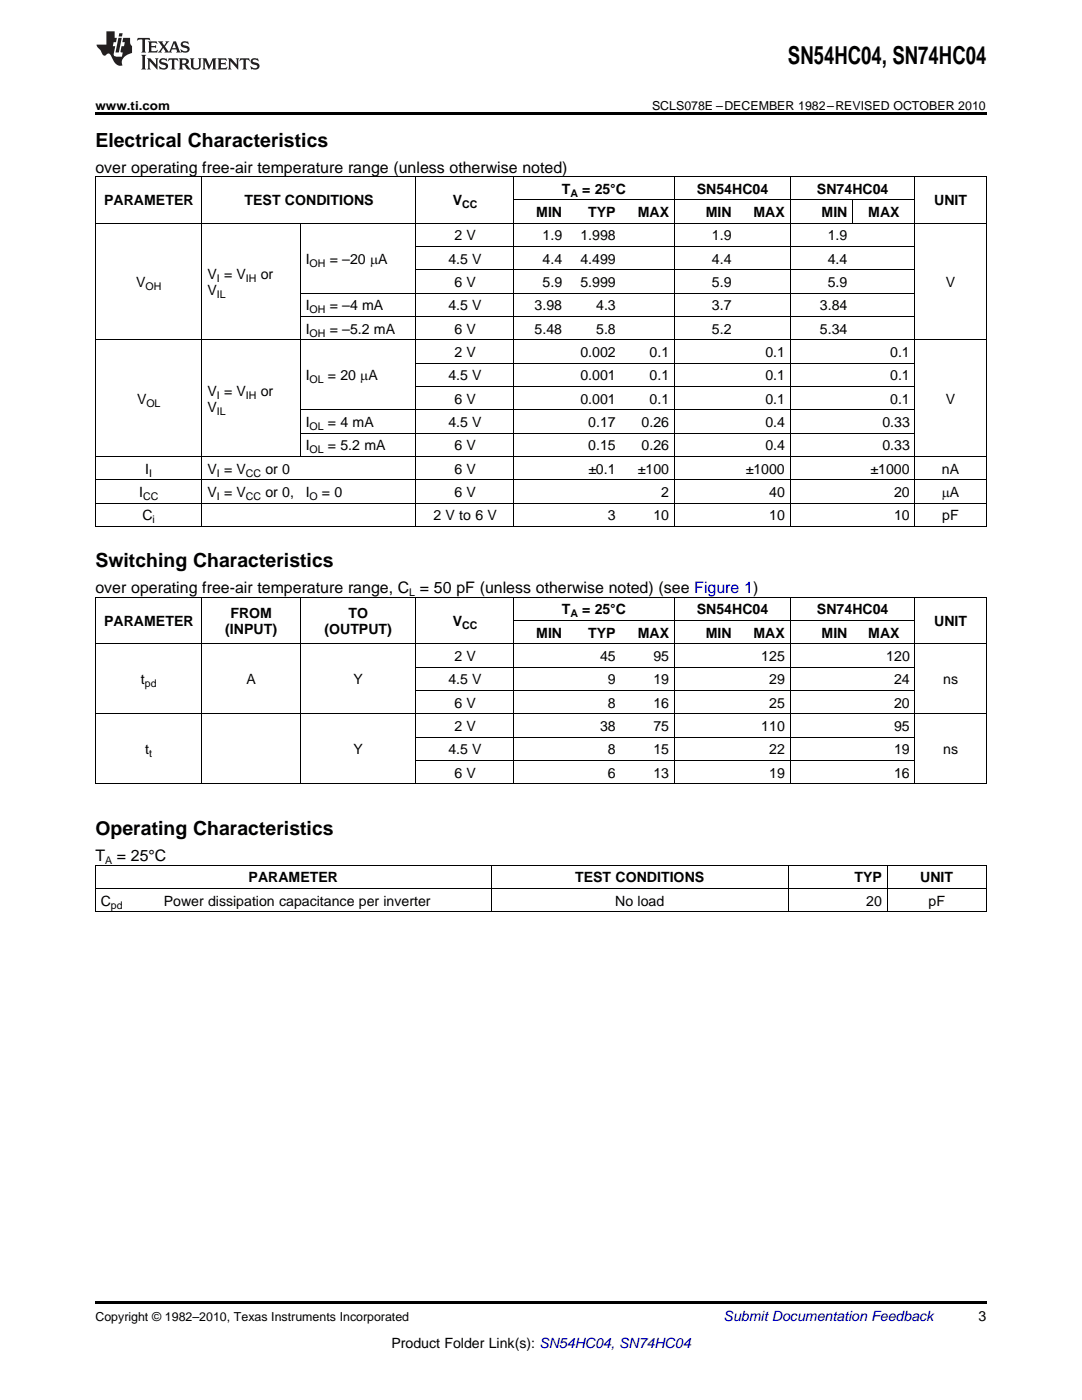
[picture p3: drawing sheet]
<svg xmlns="http://www.w3.org/2000/svg" width="216mm" height="279mm" viewBox="0 0 216 279" stroke-linecap="round" stroke-linejoin="round" font-family="sans-serif">
<g fill="#231f20">
<path d="M27.5 7.6l-.1 .5 .4-.2h.6v.1v2.1l-.2 .4h1l-.3-.4v-2.1l.1-.1h.5l.5 .2-.2-.5zM29.5 8.3l.2 .3v1.5l-.2 .4h1.8l.2-.6a1.04 1.04 0 0 1-1.3 .2v-.7h.6l.3 .2v-.6l-.3 .2h-.6v-.6l.8-.1 .4 .3-.2-.5zM31.5 8.3l.9 1.1-.9 1.1h.8l-.2-.2 .5-.7 .4 .7-.2 .2h1.5l-.1-.2 .1-.4h.9l.1 .4-.2 .2h1l-.3-.3-.7-1.9h-.5l-.9 2-.8-1 .9-1h-.8l.1 .3-.3 .5-.4-.6 .2-.2zM34.7 8.6l.4 1h-.7zM36.3 8.4a.63 .63 0 0 0-.2 .7 .63 .63 0 0 0 .6 .4l.6 .2 .1 .2a.75 .75 0 0 1-.7 .4 .75 .75 0 0 1-.6-.5l.1 .7 .1-.1a1.11 1.11 0 0 0 1.5-.6 1.13 1.13 0 0 0-1.2-.8l-.1-.4a1.04 1.04 0 0 1 1.2 .2l-.2-.5-.1 .1-.5-.2zM28.2 10.9l.2 .4v2.2l-.2 .4h1l-.3-.4v-2.2l.3-.4zM29.3 11.6l.3 .4v1.5l-.3 .4h.8l-.2-.4v-1.3l1.5 1.7v-1.9l.2-.4h-.7l.2 .4v.9l-1.1-1.3zM32 11.8a.62 .62 0 0 0-.2 .7 .62 .62 0 0 0 .6 .4l.6 .1 .1 .3a.76 .76 0 0 1-.7 .3 .76 .76 0 0 1-.6-.4l.1 .7 .1-.1a1.11 1.11 0 0 0 1.5-.6 1.13 1.13 0 0 0-1.2-.8l-.1-.4a1.04 1.04 0 0 1 1.2 .2l-.2-.6-.1 .1-.5-.1zM33.7 11.6l-.2 .6a.61 .61 0 0 1 .8-.3v1.6l-.2 .4h.9l-.2-.4v-1.6a.63 .63 0 0 1 .8 .3l-.2-.6zM35.6 11.6l.3 .4v1.5l-.3 .4h1l-.2-.2v-.8l.5 .2a.76 .76 0 0 0 1.2 .7l-1-1a.58 .58 0 0 0 .6-.5 .58 .58 0 0 0-.5-.6zM36.4 11.9h.1a.45 .45 0 0 1 .5 .1 .45 .45 0 0 1 .1 .5l-.7 .2zM37.9 11.6l.2 .2a2.17 2.17 0 0 0 .3 1.9 .99 .99 0 0 0 1.6-.6v-1.1l.2-.4h-.7l.2 .2a1.92 1.92 0 0 1-.2 1.8 .6 .6 0 0 1-.9-.5v-1.1l.2-.4zM40.4 11.6l.2 .4v1.5l-.2 .4h.7l-.2-.4v-1.4l.8 1.8 .8-1.8v1.4l-.2 .4h.9l-.2-.4v-1.5l.2-.4h-.8l-.6 1.5-.6-1.5zM43.4 11.6l.2 .4v1.5l-.2 .4h1.8l.2-.6a1.04 1.04 0 0 1-1.3 .1v-.6h.5l.4 .2v-.6l-.4 .2h-.5v-.7h.8l.3 .3-.1-.6zM45.5 11.6l.2 .4v1.5l-.2 .4h.7l-.2-.4v-1.3l1.5 1.7v-1.9l.2-.4h-.7l.2 .4v.9l-1.1-1.3zM47.9 11.6l-.1 .6a.61 .61 0 0 1 .8-.3v1.6l-.3 .4h1l-.3-.4 .1-1.6a.63 .63 0 0 1 .7 .3l-.1-.6zM50.2 11.8a.62 .62 0 0 0-.2 .7 .62 .62 0 0 0 .6 .4l.6 .1 .2 .3a.76 .76 0 0 1-.8 .3 .76 .76 0 0 1-.6-.4l.1 .7 .2-.1a1.11 1.11 0 0 0 1.5-.6 1.13 1.13 0 0 0-1.3-.8l-.1-.4a1.04 1.04 0 0 1 1.2 .2l-.1-.6-.2 .1-.5-.1z"/>
<path d="M21.2 6.3v2.6h-1.9l.1 .4 .7 .9a.91 .91 0 0 0 1 .8 .56 .56 0 0 1 .5-.3 .56 .56 0 0 1 .5 .3l.4 .8a1.53 1.53 0 0 0 1.9 1.2 1.54 1.54 0 0 1 1-2.1l.9-.3v-1.4a1.52 1.52 0 0 1-.3-1.6h-1.4l-.2 .8h.5l-.2 .8h-.4l-.2 1v.2l.4 .1-.2 .8a1.93 1.93 0 0 1-1.6-.3l.3-1.8h-.5l.2-.8h.4l.2-.8h-.4v-1.3zM23.6 7.6l-.6 2.9h.7l.6-2.9zM23.8 6.6l-.1 .7h.6l.2-.7z"/>
</g>
<path d="M19 22.5h177.8v.5h-177.8zM19 259.7h177.8v.5h-177.8z" fill="#000"/>
<g fill="none" stroke="#000" stroke-width=".2">
<path d="M19 35.2h177.8M19.1 35.3v69.8M40.3 35.3v69.8M83 35.3v69.8M102.5 35.3v69.8M102.6 39.9h80M134.6 35.3v69.8M157.7 35.3v69.8M170.1 39.9v4.7M182.5 35.3v69.8M196.8 35.3v69.8M19 44.5h177.8"/>
<path d="M59.9 44.6v46.6M59.9 58.5h122.7M83 53.9h99.6M83 49.2h99.6M19 67.8h177.8M59.9 63.2h122.7M83 77.1h99.6M83 72.5h99.6M19 95.8h177.8M19 91.1h177.8M59.9 86.4h122.7M59.9 81.8h122.7"/>
<path d="M19 119.2h177.8M19 105.1h177.8M19 100.4h177.8M19.1 119.2v37.3M40.3 119.2v37.3M59.9 119.2v37.3M83 119.2v37.3M102.5 119.2v37.3M134.6 119.2v37.3M157.7 119.2v37.3M182.5 119.2v37.3M196.8 119.2v37.3"/>
<path d="M19 128.5h177.8M83 137.8h99.6M83 133.2h99.6M102.6 123.8h80M19 156.4h177.8M19 142.5h177.8M83 151.8h99.6M83 147.1h99.6M19 177.3h177.8M19 172.7h177.8M19.1 172.7v9.3M98 172.7v9.3"/>
<path d="M157.3 172.7v9.3M177 172.7v9.3M196.8 172.7v9.3M19 182h177.8"/>
</g>
<text font-size="4.9" x="157.2" y="12.8">SN54HC04, SN74HC04</text>
<g font-size="3.9">
<text x="19" y="29.3">Electrical Characteristics</text>
<text x="19" y="113.2">Switching Characteristics</text>
<text x="19" y="166.7">Operating Characteristics</text>
</g>
<g font-size="3.2">
<text x="19" y="34.4">over operating free-air temperature range (unless otherwise noted)</text>
<text x="19" y="118.4">over operating free-air temperature range, C = 50 pF (unless otherwise noted) (see Figure 1)</text>
<text x="19" y="171.9">T</text>
<text x="23.3" y="171.9">= 25°C</text>
</g>
<g font-size="2.8">
<text x="20.8" y="41">PARAMETER</text>
<text x="48.8" y="41">TEST CONDITIONS</text>
<text x="90.3" y="41">V</text>
<text x="112.1" y="38.7">T</text>
<text x="116.2" y="38.7">= 25°C</text>
<text x="139" y="38.7">SN54HC04</text>
<text x="163" y="38.7">SN74HC04</text>
<text x="186.4" y="41">UNIT</text>
<text x="90.7" y="48">2 V</text>
<text x="107" y="43.3">MIN</text>
<text x="108.3" y="48">1.9</text>
<text x="115.8" y="48">1.998</text>
<text x="117.4" y="43.3">TYP</text>
<text x="127.2" y="43.3">MAX</text>
<text x="140.8" y="43.3">MIN</text>
<text x="142.1" y="48">1.9</text>
<text x="150.4" y="43.3">MAX</text>
<text x="163.9" y="43.3">MIN</text>
<text x="165.2" y="48">1.9</text>
<text x="173.2" y="43.3">MAX</text>
<text x="61" y="52.6">I</text>
<text x="65.8" y="52.6">= –20 mA</text>
<text x="89.5" y="52.6">4.5 V</text>
<text x="108.3" y="52.6">4.4</text>
<text x="115.8" y="52.6">4.499</text>
<text x="142.1" y="52.6">4.4</text>
<text x="165.2" y="52.6">4.4</text>
<text x="27.2" y="57.3">V</text>
<text x="41.4" y="55.7">V = V</text>
<text x="41.4" y="58.9">V</text>
<text x="52" y="55.7">or</text>
<text x="90.7" y="57.3">6 V</text>
<text x="108.3" y="57.3">5.9</text>
<text x="115.8" y="57.3">5.999</text>
<text x="142.1" y="57.3">5.9</text>
<text x="165.2" y="57.3">5.9</text>
<text x="188.7" y="57.3">V</text>
<text x="61" y="61.9">I</text>
<text x="65.8" y="61.9">= –4 mA</text>
<text x="89.5" y="61.9">4.5 V</text>
<text x="106.7" y="61.9">3.98</text>
<text x="119" y="61.9">4.3</text>
<text x="142.1" y="61.9">3.7</text>
<text x="163.6" y="61.9">3.84</text>
<text x="61" y="66.6">I</text>
<text x="65.8" y="66.6">= –5.2 mA</text>
<text x="90.7" y="66.6">6 V</text>
<text x="90.7" y="71.3">2 V</text>
<text x="106.7" y="66.6">5.48</text>
<text x="115.8" y="71.3">0.002</text>
<text x="119" y="66.6">5.8</text>
<text x="129.6" y="71.3">0.1</text>
<text x="142.1" y="66.6">5.2</text>
<text x="152.7" y="71.3">0.1</text>
<text x="163.6" y="66.6">5.34</text>
<text x="177.6" y="71.3">0.1</text>
<text x="61" y="75.9">I</text>
<text x="65.4" y="75.9">= 20 mA</text>
<text x="89.5" y="75.9">4.5 V</text>
<text x="115.8" y="75.9">0.001</text>
<text x="129.6" y="75.9">0.1</text>
<text x="152.7" y="75.9">0.1</text>
<text x="177.6" y="75.9">0.1</text>
<text x="27.3" y="80.6">V</text>
<text x="41.4" y="79">V = V</text>
<text x="41.4" y="82.2">V</text>
<text x="52" y="79">or</text>
<text x="90.7" y="80.6">6 V</text>
<text x="115.8" y="80.6">0.001</text>
<text x="129.6" y="80.6">0.1</text>
<text x="152.7" y="80.6">0.1</text>
<text x="177.6" y="80.6">0.1</text>
<text x="188.7" y="80.6">V</text>
<text x="61" y="85.2">I</text>
<text x="61" y="89.9">I</text>
<text x="65.4" y="85.2">= 4 mA</text>
<text x="65.4" y="89.9">= 5.2 mA</text>
<text x="89.5" y="85.2">4.5 V</text>
<text x="90.7" y="89.9">6 V</text>
<text x="117.4" y="85.2">0.17</text>
<text x="117.4" y="89.9">0.15</text>
<text x="128" y="85.2">0.26</text>
<text x="128" y="89.9">0.26</text>
<text x="152.7" y="85.2">0.4</text>
<text x="152.7" y="89.9">0.4</text>
<text x="176.1" y="85.2">0.33</text>
<text x="176.1" y="89.9">0.33</text>
<text x="29" y="94.5">I</text>
<text x="41.4" y="94.5">V = V</text>
<text x="53" y="94.5">or 0</text>
<text x="90.7" y="94.5">6 V</text>
<text x="117.4" y="94.5">±0.1</text>
<text x="127.3" y="94.5">±100</text>
<text x="148.8" y="94.5">±1000</text>
<text x="173.7" y="94.5">±1000</text>
<text x="188" y="94.5">nA</text>
<text x="27.8" y="99.2">I</text>
<text x="41.4" y="99.2">V = V</text>
<text x="53" y="99.2">or 0,</text>
<text x="61" y="99.2">I</text>
<text x="64.2" y="99.2">= 0</text>
<text x="90.7" y="99.2">6 V</text>
<text x="131.9" y="99.2">2</text>
<text x="153.5" y="99.2">40</text>
<text x="178.4" y="99.2">20</text>
<text x="187.9" y="99.2">mA</text>
<text x="28.4" y="103.9">C</text>
<text x="86.5" y="103.9">2 V to 6 V</text>
<text x="121.3" y="103.9">3</text>
<text x="130.4" y="103.9">10</text>
<text x="153.5" y="103.9">10</text>
<text x="178.4" y="103.9">10</text>
<text x="188" y="103.9">pF</text>
<text x="20.8" y="125">PARAMETER</text>
<text x="46" y="123.4">FROM</text>
<text x="69.5" y="123.4">TO</text>
<text x="90.3" y="125">V</text>
<text x="112.1" y="122.6">T</text>
<text x="116.2" y="122.6">= 25°C</text>
<text x="139" y="122.6">SN54HC04</text>
<text x="163" y="122.6">SN74HC04</text>
<text x="186.4" y="125">UNIT</text>
<text x="44.9" y="126.5">(INPUT)</text>
<text x="64.7" y="126.5">(OUTPUT)</text>
<text x="90.7" y="131.9">2 V</text>
<text x="107" y="127.3">MIN</text>
<text x="117.4" y="127.3">TYP</text>
<text x="119.7" y="131.9">45</text>
<text x="127.2" y="127.3">MAX</text>
<text x="130.4" y="131.9">95</text>
<text x="140.8" y="127.3">MIN</text>
<text x="150.4" y="127.3">MAX</text>
<text x="151.9" y="131.9">125</text>
<text x="163.9" y="127.3">MIN</text>
<text x="173.2" y="127.3">MAX</text>
<text x="176.8" y="131.9">120</text>
<text x="28.1" y="136.6">t</text>
<text x="49.2" y="136.6">A</text>
<text x="70.5" y="136.6">Y</text>
<text x="89.5" y="136.6">4.5 V</text>
<text x="121.3" y="136.6">9</text>
<text x="130.4" y="136.6">19</text>
<text x="153.5" y="136.6">29</text>
<text x="178.4" y="136.6">24</text>
<text x="188.2" y="136.6">ns</text>
<text x="90.7" y="141.3">6 V</text>
<text x="121.3" y="141.3">8</text>
<text x="130.4" y="141.3">16</text>
<text x="153.5" y="141.3">25</text>
<text x="178.4" y="141.3">20</text>
<text x="90.7" y="145.9">2 V</text>
<text x="119.7" y="145.9">38</text>
<text x="130.4" y="145.9">75</text>
<text x="151.9" y="145.9">110</text>
<text x="178.4" y="145.9">95</text>
<text x="29" y="150.6">t</text>
<text x="70.5" y="150.6">Y</text>
<text x="89.5" y="150.6">4.5 V</text>
<text x="90.7" y="155.2">6 V</text>
<text x="121.3" y="150.6">8</text>
<text x="121.3" y="155.2">6</text>
<text x="130.4" y="150.6">15</text>
<text x="130.4" y="155.2">13</text>
<text x="153.5" y="150.6">22</text>
<text x="153.5" y="155.2">19</text>
<text x="178.4" y="150.6">19</text>
<text x="178.4" y="155.2">16</text>
<text x="188.2" y="150.6">ns</text>
<text x="49.6" y="176.1">PARAMETER</text>
<text x="114.8" y="176.1">TEST CONDITIONS</text>
<text x="170.5" y="176.1">TYP</text>
<text x="183.6" y="176.1">UNIT</text>
<text x="20.1" y="180.8">C</text>
<text x="32.7" y="180.8">Power dissipation capacitance per inverter</text>
<text x="122.8" y="180.8">No load</text>
<text x="172.9" y="180.8">20</text>
<text x="185.3" y="180.8">pF</text>
<text x="195.3" y="263.6">3</text>
<text x="78.1" y="269">Product Folder Link(s): SN54HC04, SN74HC04</text>
</g>
<text font-size="2.8" fill="#0000c8" x="144.4" y="263.6">Submit Documentation Feedback</text>
<g font-size="2.5">
<text x="19" y="21.9">www.ti.com</text>
<text x="130.1" y="21.9">SCLS078E –DECEMBER 1982–REVISED OCTOBER 2010</text>
<text x="19" y="263.6">Copyright © 1982–2010, Texas Instruments Incorporated</text>
</g>
<g font-size="2.1">
<text x="92.2" y="41.6">CC</text>
<text x="113.8" y="39.2">A</text>
<text x="61.8" y="53.2">OH</text>
<text x="29" y="57.9">OH</text>
<text x="43.3" y="56.3">I</text>
<text x="43.3" y="59.4">IL</text>
<text x="49.1" y="56.3">IH</text>
<text x="61.8" y="62.5">OH</text>
<text x="61.8" y="67.2">OH</text>
<text x="61.8" y="76.5">OL</text>
<text x="29.2" y="81.1">OL</text>
<text x="43.3" y="79.6">I</text>
<text x="43.3" y="82.7">IL</text>
<text x="49.1" y="79.6">IH</text>
<text x="61.8" y="85.8">OL</text>
<text x="29.8" y="95.1">I</text>
<text x="43.3" y="95.1">I</text>
<text x="49.1" y="95.1">CC</text>
<text x="61.8" y="90.5">OL</text>
<text x="28.5" y="99.8">CC</text>
<text x="43.3" y="99.8">I</text>
<text x="49.1" y="99.8">CC</text>
<text x="61.8" y="99.8">O</text>
<text x="30.4" y="104.4">i</text>
<text x="81.7" y="119">L</text>
<text x="92.2" y="125.5">CC</text>
<text x="113.8" y="123.2">A</text>
<text x="28.9" y="137.2">pd</text>
<text x="29.8" y="151.1">t</text>
<text x="21" y="172.5">A</text>
<text x="22.1" y="181.3">pd</text>
</g>
</svg>
